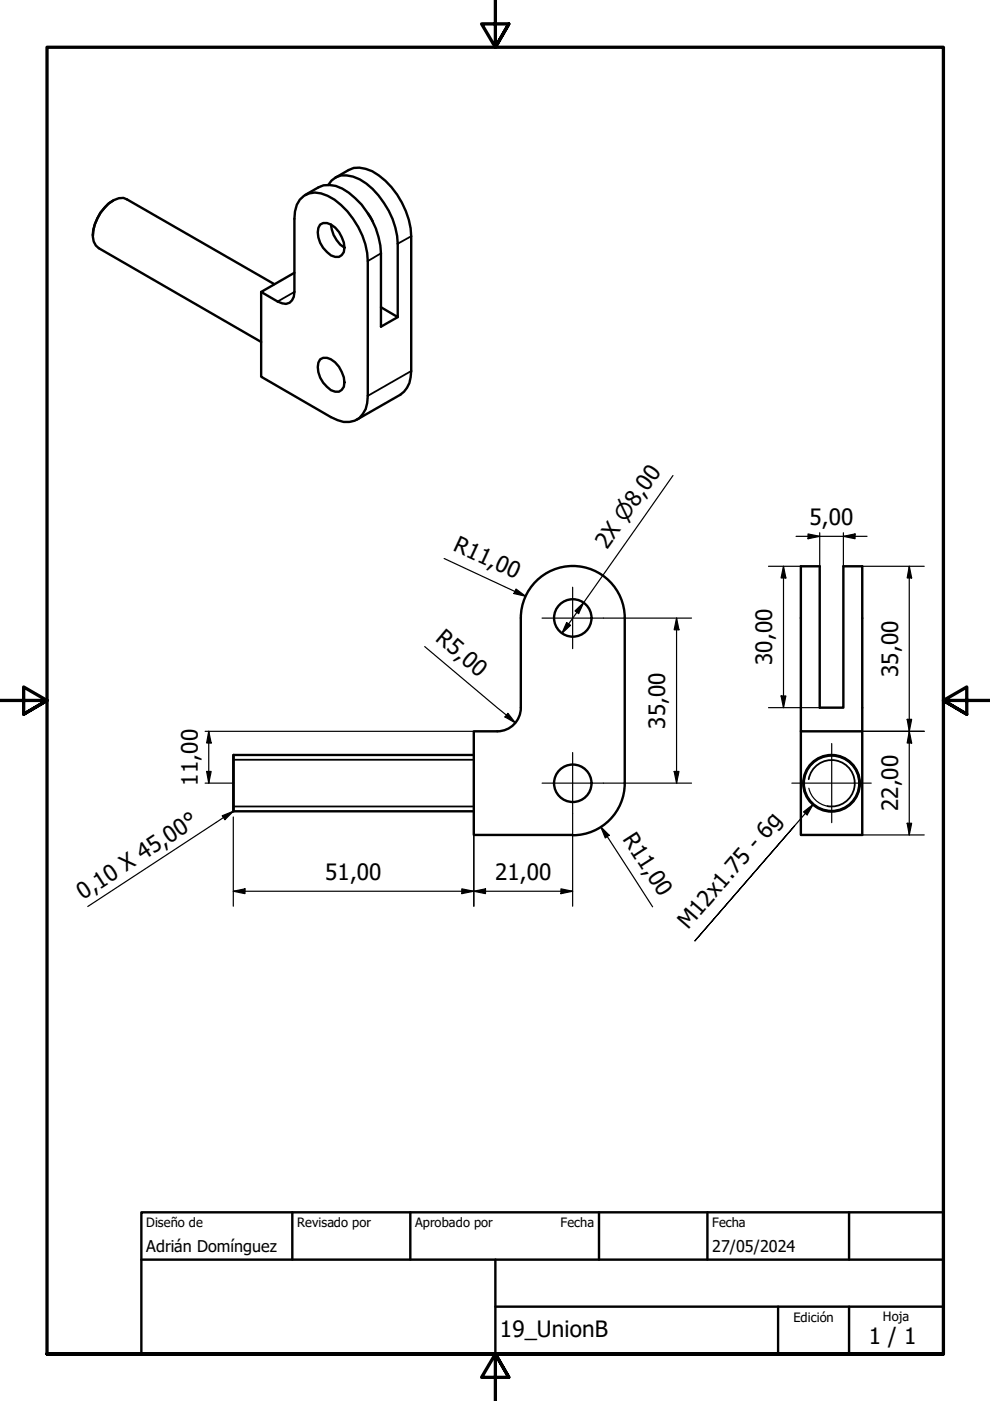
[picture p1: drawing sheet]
<svg xmlns="http://www.w3.org/2000/svg" width="210mm" height="297mm" viewBox="0 0 210 297" stroke-linecap="round" stroke-linejoin="round" font-family="sans-serif">
<!-- layer: Visible (ISO) -->
<g fill="none" stroke="#000" stroke-width=".51">
<path d="M69.6 39.2a4.1 4.1 0 0 1 5.3-1.7 14.4 14.4 0 0 1 7.5 7.2 16.1 16.1 0 0 1 1.9 7v15.5l-3.5-2.1M71.1 37.7l2.8-1.6a5.3 5.3 0 0 1 5 .2 17.1 17.1 0 0 1 8.3 13.8v28.6a5.7 5.7 0 0 1-2.3 5l-9.2 5.2M23.9 42.5a9.3 9.3 0 0 0-4.2 7.4M62.4 57.8l-7 4.1 3.5 2 .9 .4a1.84 1.84 0 0 0 2.5-1.4l.1-1v-15.5a5.1 5.1 0 0 1 3.1-5.4 6.6 6.6 0 0 1 5.4 1.3 17.3 17.3 0 0 1 7.1 13.1v28.5a5.3 5.3 0 0 1-2.8 5.3 5.6 5.6 0 0 1-5-.8l-14.8-8.5v-18M64.7 41.3l2.8-1.6a5.9 5.9 0 0 1 6.5 1.2 17.1 17.1 0 0 1 6.8 12.8v15.6l3.5-2.1M67.9 47.6a2.45 2.45 0 0 1 3.2 .6 6.2 6.2 0 0 1 1.8 5.3 1.71 1.71 0 0 1-2.7 .7 5.8 5.8 0 0 1-2.7-5.9zM70.2 47.6a6.4 6.4 0 0 0 2.8 4.9M78 45.3l1 1.6M58.2 60.2l-31.3-17.9a3.3 3.3 0 0 0-3.7 .7 9.9 9.9 0 0 0-3.5 7.2l.2 1 .4 .9 .7 .5 34.4 19.9M67.9 76.2a2.45 2.45 0 0 1 3.2 .6 6.2 6.2 0 0 1 1.8 5.2 1.71 1.71 0 0 1-2.7 .7 5.8 5.8 0 0 1-2.7-5.8zM169.8 155.1v21.9h13v-21.9h-13v-35h4v29.9h5v-29.9h4v35M49.5 160.1v11.9"/>
<path d="M49.5 172h51M49.5 160.1h51M132.5 166.1a11 11 0 0 1-11.1 11M132.5 166v-35a11 11 0 0 0-11.1-11 11 11 0 0 0-11 11v19a5 5 0 0 1-5 5.1h-4.9v21.9h20.9"/>
<circle cx="121.4" cy="131" r="4"/>
<circle cx="121.4" cy="166.1" r="4"/>
<circle cx="176.3" cy="166.1" r="6"/>
<circle cx="176.3" cy="166.1" r="5.9"/>
</g>
<!-- layer: Visible fina (ISO) -->
<path d="M80.8 53.7l-2.8 1.7M87.2 50.1l-2.9 1.6M62.4 61.9l-3.5 2M87.2 78.7l-9.2 5.2M49.5 171h51M49.5 161.1h51M171.5 165.2a4.9 4.9 0 0 1 5.7-4 4.9 4.9 0 0 1 4 5.7 4.9 4.9 0 0 1-5.7 4" fill="none" stroke="#000" stroke-width=".38"/>
<!-- layer: Borde (ISO) -->
<path d="M105 0v10l-2.9-4.9h5.8l-2.9 4.9 2.9-4.9M0 148.5h10l-5-2.8v5.7l5-2.9-5 2.9M210 148.5h-10l5-2.8v5.7l-5-2.9 5 2.9M10 287.1v-277.1h190v277.1h-190h190M107.9 292l-2.9-4.9 2.9 4.9h-5.8l2.9-4.9v9.9" fill="none" stroke="#000" stroke-width=".7"/>
<path d="M30 257h170v30.1h-170zM62 257v10.1M87 257v10.1M127 257v10.1M150 257v10.1M180 257v10.1M30 267.1h170M105 277h95M105 267.1v20M165 277v10.1M180 277v10.1" fill="none" stroke="#000" stroke-width=".51"/>
<!-- layer: Marca de centro (ISO) -->
<path d="M114.9 131h13.1M121.4 124.5v13M121.4 159.6v12.9M176.3 157.7v16.7M114.9 166h13.1M167.9 166h16.8" fill="none" stroke="#000" stroke-width=".25"/>
<!-- layer: Cota (ISO) -->
<g fill="none" stroke="#000" stroke-width=".25">
<path d="M94.2 118.4l17.2 8M142.7 100.8l-23.6 33.5M168.8 113.7h15M171.3 113.2l2.5 .5-2.5 .5zM173.8 113v7.1M178.8 113.7l2.5-.5v1zM178.8 113v7.1M90 137.1l19.3 16.2M109.4 124.9l2 1.5-2.4-.6zM120.1 132l.9 .6-1.9 1.7zM121.9 129.5l1.9-1.8-1.1 2.4zM128 131h18.6"/>
<path d="M143.4 131l.6 2.5h-1.1zM143.4 131v35M162.9 120.1h6.9M166.1 120.1l.5 2.4h-1zM166.1 120.1v29.9M182.8 120.1h13.2M192.8 120.1l.5 2.4h-1zM192.8 120.1v56.9M43.5 155.1h57M44.3 155.1l.5 2.4h-1zM44.3 155.1v10.9M107.7 151.2l1.6 2.1-2.2-1.3z"/>
<path d="M162.9 150h10.9M165.6 147.6h1l-.5 2.4zM182.8 155.1h13.2M192.3 152.5h1l-.5 2.6zM192.8 155.1l.5 2.4h-1zM43.5 166h6M43.8 163.6h1l-.5 2.4zM49.5 171.9v.2M49.5 173.2v18.9M100.5 177v15.1M121.4 172.5v19.6M127.4 175.3l1.8 1.8-.9 .6z"/>
<path d="M127.4 175.3l11 17M128 166h18.6M142.9 163.6h1.1l-.6 2.4zM182.8 177h13.2M192.3 174.5h1l-.5 2.5zM49.5 189l2.4-.5v1zM49.5 189h71.9M97.9 188.5l2.6 .5-2.6 .5zM100.5 189l2.4-.5v1zM118.9 188.5l2.5 .5-2.5 .5z"/>
</g>
<g fill="#000">
<path d="M171.3 113.2l2.5 .5-2.5 .5zM178.8 113.7l2.5-.5v1zM109.4 124.9l2 1.5-2.4-.6zM120.1 132l.9 .6-1.9 1.7zM121.9 129.5l1.9-1.8-1.1 2.4zM143.4 131l.6 2.5h-1.1zM166.1 120.1l.5 2.4h-1zM192.8 120.1l.5 2.4h-1zM44.3 155.1l.5 2.4h-1zM107.7 151.2l1.6 2.1-2.2-1.3zM165.6 147.6h1l-.5 2.4zM192.3 152.5h1l-.5 2.6z"/>
<path d="M192.8 155.1l.5 2.4h-1zM43.8 163.6h1l-.5 2.4zM127.4 175.3l1.8 1.8-.9 .6zM142.9 163.6h1.1l-.6 2.4zM192.3 174.5h1l-.5 2.5zM49.5 189l2.4-.5v1zM97.9 188.5l2.6 .5-2.6 .5zM100.5 189l2.4-.5v1zM118.9 188.5l2.5 .5-2.5 .5z"/>
</g>
<path d="M47.1 173l2.4-1-1.8 1.8zM49.5 172l-30.9 20.2M170.4 172.1l2-1.6-1.3 2.3zM171.5 167.1a4.9 4.9 0 0 0 4 3.8M172.4 170.5l-25.1 29 21.2-24.4" fill="none" stroke="#000" stroke-width=".25"/>
<path d="M47.1 173l2.4-1-1.8 1.8zM170.4 172.1l2-1.6-1.3 2.3z" fill="#000"/>
<g font-size="4.8">
<text x="171.6" y="111.3">5,00</text>
<text x="95.9" y="116.6" transform="rotate(25 95.9 116.6)">R11,00</text>
<text x="128.7" y="116.6" transform="rotate(-55 128.7 116.6)">2X ⌀8,00</text>
<text x="92.1" y="135.7" transform="rotate(40 92.1 135.7)">R5,00</text>
<text x="163.7" y="141" transform="rotate(-90 163.7 141)">30,00</text>
<text x="190.4" y="143.5" transform="rotate(-90 190.4 143.5)">35,00</text>
<text x="141" y="154.5" transform="rotate(-90 141 154.5)">35,00</text>
<text x="41.9" y="166.5" transform="rotate(-90 41.9 166.5)">11,00</text>
<text x="190.4" y="172" transform="rotate(-90 190.4 172)">22,00</text>
<text x="131.9" y="177.8" transform="rotate(57 131.9 177.8)">R11,00</text>
<text x="17.7" y="190.9" transform="rotate(-33 17.7 190.9)">0,10 X 45,00°</text>
<text x="69" y="186.5">51,00</text>
<text x="105" y="186.5">21,00</text>
<text x="145.9" y="197.3" transform="rotate(-49 145.9 197.3)">M12x1.75 - 6g</text>
<text x="106" y="283.4">19_UnionB</text>
<text x="184.2" y="285">1 / 1</text>
</g>
<g font-size="3.4">
<text x="31" y="265.4">Adrián Domínguez</text>
<text x="151" y="265.5">27/05/2024</text>
</g>
<g font-size="2.7">
<text x="31" y="260.2">Diseño de</text>
<text x="63" y="260.1">Revisado por</text>
<text x="88" y="260.1">Aprobado por</text>
<text x="118.9" y="260.1">Fecha</text>
<text x="151" y="260.1">Fecha</text>
<text x="168.2" y="280.3">Edición</text>
<text x="187.2" y="280">Hoja</text>
</g>
</svg>
